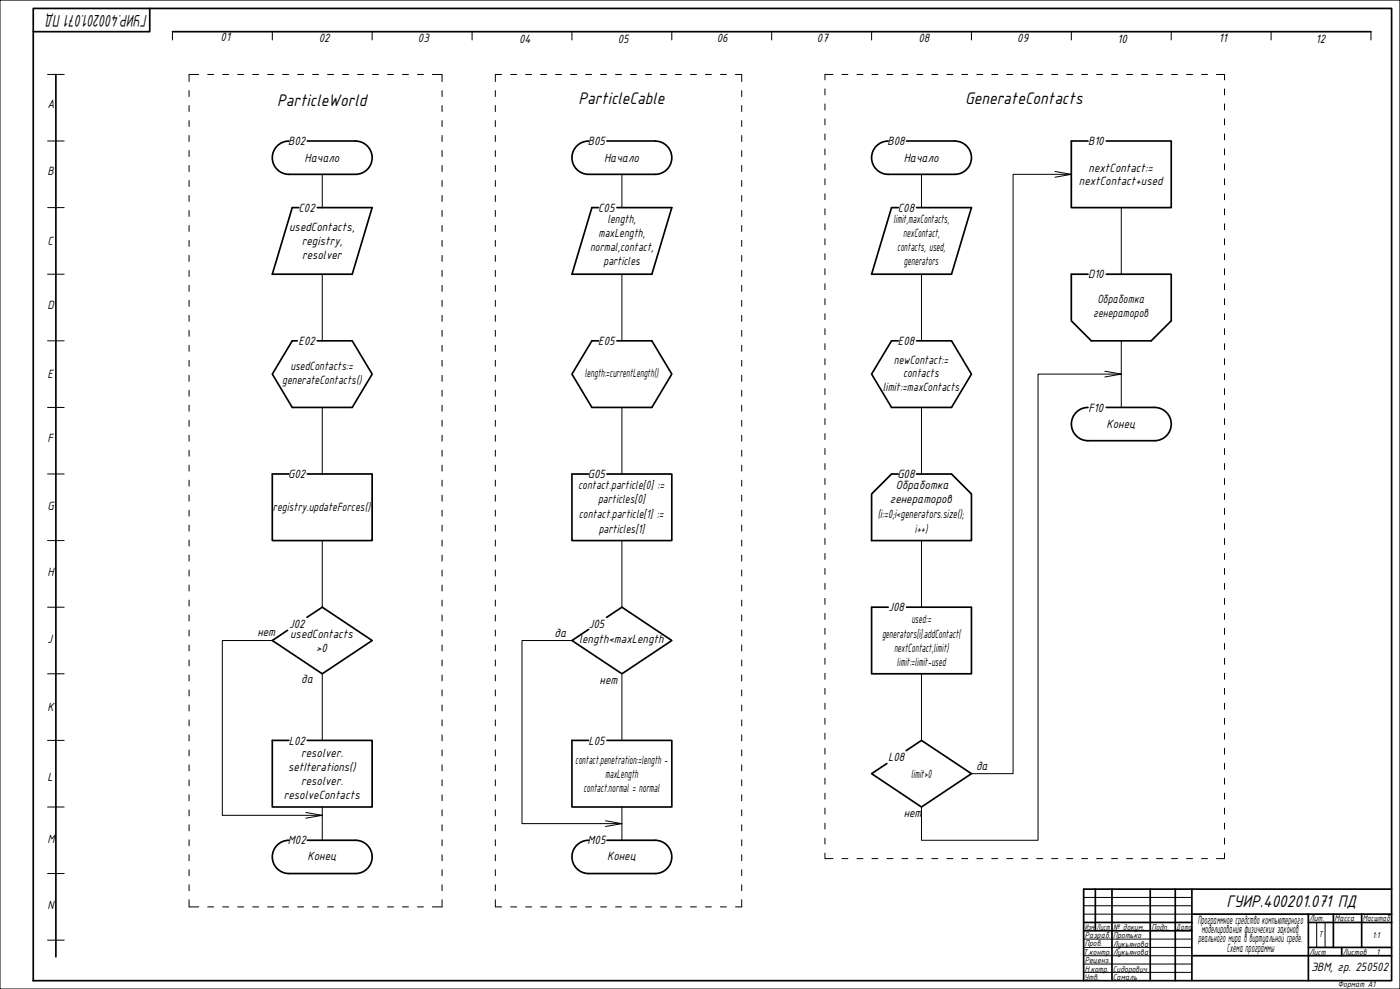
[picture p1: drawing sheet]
<svg xmlns="http://www.w3.org/2000/svg" width="841mm" height="594mm" viewBox="0 0 841 594" stroke-linecap="round" stroke-linejoin="round" font-family="sans-serif">
<g fill="none" stroke="#000" stroke-width="1">
<path d="M20 5h816v584h-816zM90 5v14h-70M104 19h720M34 45v530M174 85a10 10 0 0 0-10 10 10 10 0 0 0 10 10h40a10 10 0 0 0 10-10 10 10 0 0 0-10-10M185 85h29M354 85a10 10 0 0 0-10 10 10 10 0 0 0 10 10h40a10 10 0 0 0 10-10 10 10 0 0 0-10-10M365 85h29M534 85a10 10 0 0 0-10 10 10 10 0 0 0 10 10h40a10 10 0 0 0 10-10 10 10 0 0 0-10-10M545 85h29M654 85h-10v40h60v-40h-39M180 125h-4l-12 40h48l12-40h-33"/>
<path d="M360 125h-4l-12 40h48l12-40h-33M540 125h-4l-12 40h48l12-40h-33M654 165h-10v28l12 12h36l12-12v-28h-39M179 205h-3l-12 20 12 20h36l12-20-12-20h-21M360 205h-4l-12 20 12 20h36l12-20-12-20h-21M540 205h-4l-12 20 12 20h36l12-20-12-20h-21M654 245a10 10 0 0 0-10 10 10 10 0 0 0 10 10h40a10 10 0 0 0 10-10 10 10 0 0 0-10-10h-29M174 285h-10v40h60v-40h-39M354 285h-10v40h60v-40h-39M540 285h-4l-12 12v28h60v-28l-12-12h-21M184 371l10-6 30 20-30 20-30-20 9-6M364 371l10-6 30 20-30 20-30-20 10-7"/>
<path d="M534 365h-10v40h60v-40h-39M174 445h-10v40h60v-40h-39M354 445h-10v40h60v-40h-39M544 451l10-6 30 20-30 20-30-20 9-6M174 505a10 10 0 0 0-10 10 10 10 0 0 0 10 10h40a10 10 0 0 0 10-10 10 10 0 0 0-10-10h-29M354 505a10 10 0 0 0-10 10 10 10 0 0 0 10 10h40a10 10 0 0 0 10-10 10 10 0 0 0-10-10h-29M658 534v25M668 534v55M691 534v55M706 534v55M716 534v55M836 534h-185v55"/>
<path d="M651 554h65M651 559h65M716 549h120M786 554h50M786 549v40M801 549v20M818 549v20M716 574h120M786 569h50M806 569v5"/>
</g>
<g fill="none" stroke="#000" stroke-width=".6">
<path d="M0 0h841v594h-841zM104 19v5M164 19v5M224 19v5M284 19v5M344 19v5M404 19v5M464 19v5M524 19v5M584 19v5M644 19v5M704 19v5"/>
<path d="M764 19v5M824 19v5M29 45h10M114 54v4M119 45h-5v4M125 45h3M134 45h3M143 45h3M152 45h3M161 45h3M170 45h3M179 45h3"/>
<path d="M188 45h3M197 45h3M206 45h3M215 45h3M224 45h3M233 45h3M242 45h3M251 45h3M260 45h6v4M266 54v4M298 54v4M301 45h-3v4"/>
<path d="M307 45h3M316 45h3M325 45h3M334 45h3M343 45h3M352 45h3M361 45h3M370 45h3M379 45h3M388 45h3M397 45h3M406 45h3"/>
<path d="M415 45h3M424 45h3M433 45h3M442 45h4v4M446 54v4M496 53v4M500 45h-4v3M506 45h3M515 45h3M524 45h3M533 45h3M542 45h3"/>
<path d="M551 45h3M560 45h3M569 45h3M578 45h3M587 45h3M596 45h3M605 45h3M614 45h3M623 45h3M632 45h3M641 45h3M650 45h3"/>
<path d="M659 45h3M668 45h3M677 45h3M686 45h3M695 45h3M704 45h3M713 45h3M722 45h3M731 45h5v3M736 53v4M114 63v4M114 72v4"/>
<path d="M266 63v4M266 72v4M298 63v4M298 72v4M446 63v4M446 72v4M496 62v4M496 71v4M736 62v4M736 71v4M29 85h10M114 81v4"/>
<path d="M114 90v4M114 99v4M266 81v4M266 90v4M266 99v4M298 81v4M298 90v4M298 99v4M446 81v4M446 90v4M446 99v4M496 80v4"/>
<path d="M496 89v4M496 98v4M736 80v4M736 89v4M736 98v4M114 108v4M114 117v4M194 105v20M266 108v4M266 117v4M298 108v4M298 117v4"/>
<path d="M374 105v20M446 108v4M446 117v4M496 107v4M496 116v4M554 105v20M634 103l10 2-10 1M644 105h-35v360h-25M736 107v4M736 116v4M29 125h10M114 126v4"/>
<path d="M114 135v4M266 126v4M266 135v4M298 126v4M298 135v4M446 126v4M446 135v4M496 125v4M496 134v4M674 125v40M736 125v4M736 134v4"/>
<path d="M114 144v4M114 153v4M266 144v4M266 153v4M298 144v4M298 153v4M446 144v4M446 153v4M496 143v4M496 152v4M736 143v4M736 152v4"/>
<path d="M29 165h10M114 162v4M114 171v4M194 165v40M266 162v4M266 171v4M298 162v4M298 171v4M374 165v40M446 162v4M446 171v4M496 161v4"/>
<path d="M496 170v4M496 179v4M554 165v40M736 161v4M736 170v4M736 179v4M114 180v4M114 189v4M114 198v4M266 180v4M266 189v4M266 198v4"/>
<path d="M298 180v4M298 189v4M298 198v4M446 180v4M446 189v4M446 198v4M496 188v4M496 197v4M736 188v4M736 197v4M29 205h10M114 207v4"/>
<path d="M114 216v4M266 207v4M266 216v4M298 207v4M298 216v4M446 207v4M446 216v4M496 206v4M496 215v4M674 205v40M736 206v4M736 215v4"/>
<path d="M114 225v4M114 234v4M266 225v4M266 234v4M298 225v4M298 234v4M446 225v4M446 234v4M496 224v4M496 233v4M664 223l10 2-10 1M674 225h-50v280h-70v-20"/>
<path d="M736 224v4M736 233v4M29 245h10M114 243v4M114 252v4M194 245v40M266 243v4M266 252v4M298 243v4M298 252v4M374 245v40M446 243v4"/>
<path d="M446 252v4M496 242v4M496 251v4M554 245v40M736 242v4M736 251v4M114 261v4M114 270v4M114 279v4M266 261v4M266 270v4M266 279v4"/>
<path d="M298 261v4M298 270v4M298 279v4M446 261v4M446 270v4M446 279v4M496 260v4M496 269v4M496 278v4M736 260v4M736 269v4M736 278v4"/>
<path d="M29 285h10M114 288v4M114 297v4M266 288v4M266 297v4M298 288v4M298 297v4M446 288v4M446 297v4M496 287v4M496 296v4M736 287v4"/>
<path d="M736 296v4M114 306v4M114 315v4M266 306v4M266 315v4M298 306v4M298 315v4M446 306v4M446 315v4M496 305v4M496 314v4M736 305v4"/>
<path d="M736 314v4M29 325h10M114 324v4M114 333v4M194 325v40M266 324v4M266 333v4M298 324v4M298 333v4M374 325v40M446 324v4M446 333v4"/>
<path d="M496 323v4M496 332v4M554 325v40M736 323v4M736 332v4M114 342v4M114 351v4M266 342v4M266 351v4M298 342v4M298 351v4M446 342v4"/>
<path d="M446 351v4M496 341v4M496 350v4M496 359v4M736 341v4M736 350v4M736 359v4M29 365h10M114 360v4M114 369v4M114 378v4M266 360v4"/>
<path d="M266 369v4M266 378v4M298 360v4M298 369v4M298 378v4M446 360v4M446 369v4M446 378v4M496 368v4M496 377v4M736 368v4M736 377v4"/>
<path d="M114 387v4M114 396v4M164 385h-30v105h60M266 387v4M266 396v4M298 387v4M298 396v4M344 385h-30v110h60M446 387v4M446 396v4M496 386v4M496 395v4"/>
<path d="M736 386v4M736 395v4M29 405h10M114 405v4M114 414v4M194 405v40M266 405v4M266 414v4M298 405v4M298 414v4M374 405v40M446 405v4"/>
<path d="M446 414v4M496 404v4M496 413v4M554 405v40M736 404v4M736 413v4M114 423v4M114 432v4M266 423v4M266 432v4M298 423v4M298 432v4"/>
<path d="M446 423v4M446 432v4M496 422v4M496 431v4M736 422v4M736 431v4M29 445h10M114 441v4M114 450v4M114 459v4M266 441v4M266 450v4"/>
<path d="M266 459v4M298 441v4M298 450v4M298 459v4M446 441v4M446 450v4M446 459v4M496 440v4M496 449v4M496 458v4M736 440v4M736 449v4"/>
<path d="M736 458v4M114 468v4M114 477v4M266 468v4M266 477v4M298 468v4M298 477v4M446 468v4M446 477v4M496 467v4M496 476v4M736 467v4"/>
<path d="M736 476v4M29 485h10M114 486v4M114 495v4M184 488l10 2-10 1M194 485v20M266 486v4M266 495v4M298 486v4M298 495v4M364 493l10 2-10 1M374 485v20"/>
<path d="M446 486v4M446 495v4M496 485v4M496 494v4M736 485v4M736 494v4M114 504v4M114 513v4M266 504v4M266 513v4M298 504v4M298 513v4"/>
<path d="M446 504v4M446 513v4M496 512v4h4M496 503v4M506 516h3M515 516h3M524 516h3M533 516h3M542 516h3M551 516h3M560 516h3M569 516h3"/>
<path d="M578 516h3M587 516h3M596 516h3M605 516h3M614 516h3M623 516h3M632 516h3M641 516h3M650 516h3M659 516h3M668 516h3M677 516h3"/>
<path d="M686 516h3M695 516h3M704 516h3M713 516h3M722 516h3M736 512v4h-5M736 503v4M29 525h10M114 522v4M114 531v4M266 522v4M266 531v4"/>
<path d="M298 522v4M298 531v4M446 522v4M446 531v4M651 539h65M114 540v5h5M125 545h3M134 545h3M143 545h3M152 545h3M161 545h3M170 545h3"/>
<path d="M179 545h3M188 545h3M197 545h3M206 545h3M215 545h3M224 545h3M233 545h3M242 545h3M251 545h3M266 540v5h-6M298 540v5h3M307 545h3"/>
<path d="M316 545h3M325 545h3M334 545h3M343 545h3M352 545h3M361 545h3M370 545h3M379 545h3M388 545h3M397 545h3M406 545h3M415 545h3"/>
<path d="M424 545h3M433 545h3M446 540v5h-4M651 544h65M651 549h65M786 549v5M791 554v15M796 554v15M29 565h10M651 564h65M651 569h65M651 579h65"/>
<path d="M651 574h65M651 584h65"/>
</g>
<g font-size="10.9">
<text x="89" y="9" transform="rotate(-180 89 9)">ГУИР.400201.071 ПД</text>
<text x="167" y="64">ParticleWorld</text>
<text x="348" y="62">ParticleCable</text>
<text x="580" y="62">GenerateContacts</text>
<text x="737" y="545">ГУИР.400201.071 ПД</text>
</g>
<g font-size="7.8">
<text x="133" y="25">01</text>
<text x="191" y="25">02</text>
<text x="251" y="26">03</text>
<text x="312" y="26">04</text>
<text x="371" y="26">05</text>
<text x="431" y="25">06</text>
<text x="491" y="25">07</text>
<text x="552" y="25">08</text>
<text x="611" y="25">09</text>
<text x="671" y="26">10</text>
<text x="732" y="25">11</text>
<text x="790" y="26">12</text>
<text x="29" y="65">A</text>
<text x="173" y="87">B02</text>
<text x="353" y="87">B05</text>
<text x="533" y="87">B08</text>
<text x="654" y="87">B10</text>
<text x="183" y="97">Начало</text>
<text x="363" y="97">Начало</text>
<text x="543" y="97">Начало</text>
<text x="29" y="105">B</text>
<text x="654" y="103">nextContact:=</text>
<text x="648" y="111">nextContact+used</text>
<text x="179" y="127">C02</text>
<text x="359" y="127">C05</text>
<text x="539" y="127">C08</text>
<text x="365" y="134">length,</text>
<text x="537" y="134">limit,maxContacts,</text>
<text x="174" y="139">usedContacts,</text>
<text x="360" y="142">maxLength,</text>
<text x="543" y="142">nexContact,</text>
<text x="29" y="147">C</text>
<text x="181" y="147">registry,</text>
<text x="181" y="156">resolver</text>
<text x="354" y="151">normal,contact,</text>
<text x="539" y="151">contacts, used,</text>
<text x="363" y="159">particles</text>
<text x="543" y="159">generators</text>
<text x="654" y="167">D10</text>
<text x="29" y="186">D</text>
<text x="659" y="182">Обработка</text>
<text x="657" y="191">генераторов</text>
<text x="179" y="207">E02</text>
<text x="359" y="207">E05</text>
<text x="539" y="207">E08</text>
<text x="537" y="218">newContact:=</text>
<text x="29" y="227">E</text>
<text x="174" y="222">usedContacts:=</text>
<text x="351" y="227">length:=currentLength()</text>
<text x="542" y="227">contacts</text>
<text x="170" y="231">generateContacts()</text>
<text x="530" y="235">limit:=maxContacts</text>
<text x="654" y="247">F10</text>
<text x="665" y="257">Конец</text>
<text x="29" y="265">F</text>
<text x="173" y="287">G02</text>
<text x="353" y="287">G05</text>
<text x="539" y="287">G08</text>
<text x="347" y="293">contact.particle[0] :=</text>
<text x="538" y="294">Обработка</text>
<text x="359" y="302">particles[0]</text>
<text x="535" y="302">генераторов</text>
<text x="29" y="306">G</text>
<text x="164" y="307">registry.updateForces()</text>
<text x="348" y="311">contact.particle[1] :=</text>
<text x="527" y="311">(i:=0;i&lt;generators.size();</text>
<text x="360" y="320">particles[1]</text>
<text x="550" y="320">i++)</text>
<text x="29" y="346">H</text>
<text x="534" y="367">J08</text>
<text x="174" y="377">J02</text>
<text x="354" y="377">J05</text>
<text x="547" y="374">used:=</text>
<text x="155" y="382">нет</text>
<text x="174" y="383">usedContacts</text>
<text x="333" y="383">да</text>
<text x="530" y="383">generators[i].addContact(</text>
<text x="29" y="386">J</text>
<text x="348" y="386">length&lt;maxLength</text>
<text x="190" y="391">&gt;0</text>
<text x="537" y="392">nextContact,limit)</text>
<text x="539" y="400">limit:=limit-used</text>
<text x="181" y="410">да</text>
<text x="360" y="411">нет</text>
<text x="29" y="427">K</text>
<text x="173" y="447">L02</text>
<text x="353" y="447">L05</text>
<text x="181" y="454">resolver.</text>
<text x="346" y="459">contact.penetration:=length -</text>
<text x="533" y="457">L08</text>
<text x="173" y="463">setIterations()</text>
<text x="363" y="467">maxLength</text>
<text x="547" y="467">limit&gt;0</text>
<text x="586" y="462">да</text>
<text x="29" y="469">L</text>
<text x="181" y="472">resolver.</text>
<text x="170" y="480">resolveContacts</text>
<text x="351" y="476">contact.normal = normal</text>
<text x="543" y="490">нет</text>
<text x="29" y="506">M</text>
<text x="173" y="507">M02</text>
<text x="353" y="507">M05</text>
<text x="185" y="517">Конец</text>
<text x="365" y="517">Конец</text>
<text x="29" y="546">N</text>
<text x="719" y="555">Программное средство компьютерного</text>
<text x="722" y="561">моделирования физических законов</text>
<text x="720" y="566">реального мира в виртуальной среде.</text>
<text x="737" y="572">Схема программы</text>
<text x="788" y="583">ЭВМ, гр. 250502</text>
</g>
<g font-size="5.4">
<text x="787" y="553">Лит.</text>
<text x="802" y="553">Масса</text>
<text x="819" y="553">Масштаб</text>
<text x="652" y="558">Изм.</text>
<text x="652" y="563">Разраб.</text>
<text x="659" y="558">Лист</text>
<text x="669" y="558">№ докум.</text>
<text x="669" y="564">Протько</text>
<text x="692" y="558">Подп.</text>
<text x="707" y="558">Дата</text>
<text x="792" y="563">Т</text>
<text x="824" y="563">1:1</text>
<text x="652" y="568">Пров.</text>
<text x="669" y="569">Лукьянова</text>
<text x="651" y="574">Т.контр.</text>
<text x="669" y="574">Лукьянова</text>
<text x="787" y="573">Лист</text>
<text x="807" y="573">Листов</text>
<text x="827" y="573">1</text>
<text x="652" y="579">Реценз.</text>
<text x="652" y="584">Н.котр.</text>
<text x="668" y="584">Сидорович</text>
<text x="651" y="589">Утв.</text>
<text x="668" y="589">Самаль</text>
<text x="804" y="593">Формат А1</text>
</g>
</svg>
